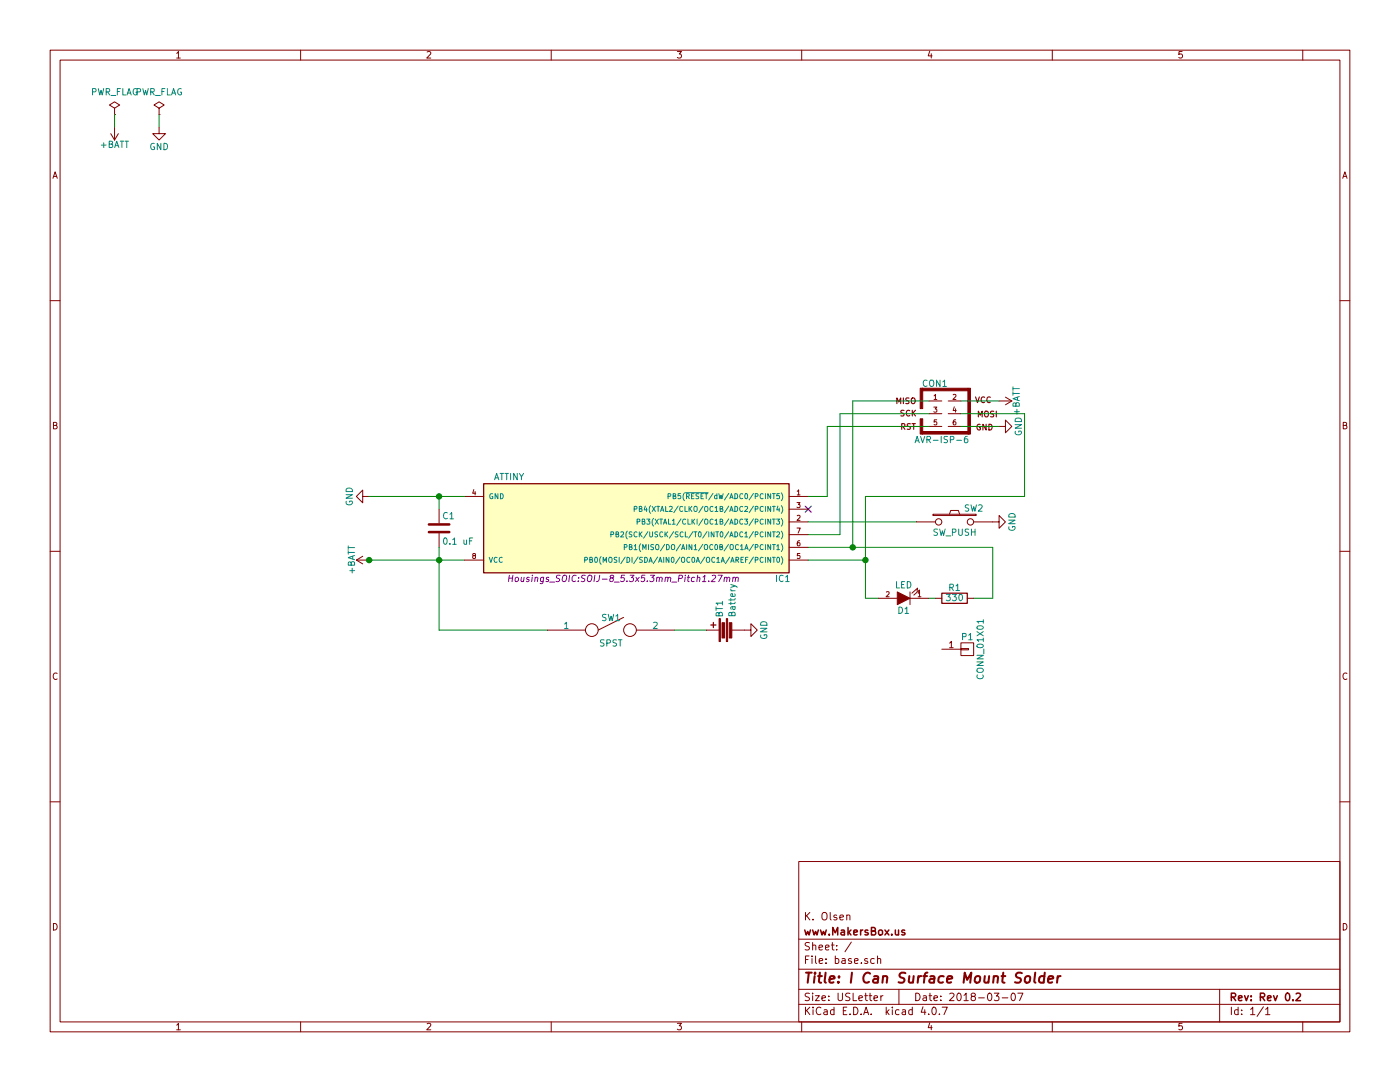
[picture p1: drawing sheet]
EESchema Schematic File Version 2
LIBS:project
LIBS:base-rescue
LIBS:power
LIBS:device
LIBS:transistors
LIBS:conn
LIBS:linear
LIBS:regul
LIBS:74xx
LIBS:cmos4000
LIBS:adc-dac
LIBS:memory
LIBS:xilinx
LIBS:microcontrollers
LIBS:dsp
LIBS:microchip
LIBS:analog_switches
LIBS:motorola
LIBS:texas
LIBS:intel
LIBS:audio
LIBS:interface
LIBS:digital-audio
LIBS:philips
LIBS:display
LIBS:cypress
LIBS:siliconi
LIBS:opto
LIBS:atmel
LIBS:contrib
LIBS:valves
LIBS:base-cache
EELAYER 25 0
EELAYER END
$Descr USLetter 11000 8500
encoding utf-8
Sheet 1 1
Title "I Can Surface Mount Solder"
Date "2018-03-07"
Rev "Rev 0.2"
Comp "www.MakersBox.us"
Comment1 "K. Olsen"
Comment2 ""
Comment3 ""
Comment4 ""
$EndDescr
$Comp
L GND #PWR01
U 1 1
P 2900 3900
F 0 "#PWR01" H 2900 3650 50  0001 C CNN
F 1 "GND" H 2900 3750 50  0000 C CNN
F 2 "" H 2900 3900 60  0000 C CNN
F 3 "" H 2900 3900 60  0000 C CNN
	1    2900 3900
	0    1    1    0   
$EndComp
$Comp
L PWR_FLAG #FLG02
U 1 1
P 900 900
F 0 "#FLG02" H 900 995 50  0001 C CNN
F 1 "PWR_FLAG" H 900 1080 50  0000 C CNN
F 2 "" H 900 900 60  0000 C CNN
F 3 "" H 900 900 60  0000 C CNN
	1    900  900 
	1    0    0    -1  
$EndComp
$Comp
L PWR_FLAG #FLG03
U 1 1
P 1250 900
F 0 "#FLG03" H 1250 995 50  0001 C CNN
F 1 "PWR_FLAG" H 1250 1080 50  0000 C CNN
F 2 "" H 1250 900 60  0000 C CNN
F 3 "" H 1250 900 60  0000 C CNN
	1    1250 900 
	1    0    0    -1  
$EndComp
$Comp
L GND #PWR04
U 1 1
P 1250 1000
F 0 "#PWR04" H 1250 750 50  0001 C CNN
F 1 "GND" H 1250 850 50  0000 C CNN
F 2 "" H 1250 1000 60  0000 C CNN
F 3 "" H 1250 1000 60  0000 C CNN
	1    1250 1000
	1    0    0    -1  
$EndComp
$Comp
L +BATT #PWR05
U 1 1
P 900 1000
F 0 "#PWR05" H 900 850 50  0001 C CNN
F 1 "+BATT" H 900 1140 50  0000 C CNN
F 2 "" H 900 1000 60  0000 C CNN
F 3 "" H 900 1000 60  0000 C CNN
	1    900  1000
	-1   0    0    1   
$EndComp
$Comp
L C C1
U 1 1
P 3450 4150
F 0 "C1" H 3475 4250 50  0000 L CNN
F 1 "0.1 uF" H 3475 4050 50  0000 L CNN
F 2 "footprints:C_1206_HandSoldering" H 3488 4000 30  0001 C CNN
F 3 "" H 3450 4150 60  0000 C CNN
	1    3450 4150
	1    0    0    -1  
$EndComp
$Comp
L R R1
U 1 1
P 7500 4700
F 0 "R1" V 7580 4700 50  0000 C CNN
F 1 "330" V 7500 4700 50  0000 C CNN
F 2 "footprints:Resistor_SMDuniversal_0805to1206_HandSoldering" V 7430 4700 30  0001 C CNN
F 3 "" H 7500 4700 30  0000 C CNN
	1    7500 4700
	0    -1   -1   0   
$EndComp
$Comp
L Battery-RESCUE-base BT1
U 1 1
P 5700 4950
F 0 "BT1" H 5800 5000 50  0000 L CNN
F 1 "Battery" H 5800 4900 50  0000 L CNN
F 2 "footprints:BATT_CR2032_SMD" V 5700 4990 60  0001 C CNN
F 3 "" V 5700 4990 60  0000 C CNN
	1    5700 4950
	0    -1   -1   0   
$EndComp
$Comp
L GND #PWR06
U 1 1
P 5850 4950
F 0 "#PWR06" H 5850 4700 50  0001 C CNN
F 1 "GND" H 5850 4800 50  0000 C CNN
F 2 "" H 5850 4950 60  0000 C CNN
F 3 "" H 5850 4950 60  0000 C CNN
	1    5850 4950
	0    -1   -1   0   
$EndComp
$Comp
L +BATT #PWR07
U 1 1
P 2900 4400
F 0 "#PWR07" H 2900 4250 50  0001 C CNN
F 1 "+BATT" H 2900 4540 50  0000 C CNN
F 2 "" H 2900 4400 60  0000 C CNN
F 3 "" H 2900 4400 60  0000 C CNN
	1    2900 4400
	0    -1   -1   0   
$EndComp
$Comp
L +BATT #PWR08
U 1 1
P 7850 3150
F 0 "#PWR08" H 7850 3000 50  0001 C CNN
F 1 "+BATT" H 7850 3290 50  0000 C CNN
F 2 "" H 7850 3150 60  0000 C CNN
F 3 "" H 7850 3150 60  0000 C CNN
	1    7850 3150
	0    1    1    0   
$EndComp
$Comp
L GND #PWR09
U 1 1
P 7850 3350
F 0 "#PWR09" H 7850 3100 50  0001 C CNN
F 1 "GND" H 7850 3200 50  0000 C CNN
F 2 "" H 7850 3350 60  0000 C CNN
F 3 "" H 7850 3350 60  0000 C CNN
	1    7850 3350
	0    -1   -1   0   
$EndComp
Wire Wire Line
	900  900  900  1000
Wire Wire Line
	1250 900  1250 1000
Wire Wire Line
	2900 4400 3650 4400
$Comp
L GND #PWR010
U 1 1
P 7800 4100
F 0 "#PWR010" H 7800 3850 50  0001 C CNN
F 1 "GND" H 7800 3950 50  0000 C CNN
F 2 "" H 7800 4100 60  0000 C CNN
F 3 "" H 7800 4100 60  0000 C CNN
	1    7800 4100
	0    -1   -1   0   
$EndComp
$Comp
L AVR-ISP-6 CON1
U 1 1
P 7450 3250
F 0 "CON1" H 7345 3490 50  0000 C CNN
F 1 "AVR-ISP-6" H 7185 3020 50  0000 L BNN
F 2 "footprints:AVR-ISP-6" V 6930 3290 50  0001 C CNN
F 3 "" H 7425 3250 50  0000 C CNN
	1    7450 3250
	1    0    0    -1  
$EndComp
Wire Wire Line
	6700 3150 7300 3150
Wire Wire Line
	6600 3250 7300 3250
Wire Wire Line
	6500 3350 7300 3350
Wire Wire Line
	7550 3250 8050 3250
Wire Wire Line
	8050 3250 8050 3900
Wire Wire Line
	7850 3150 7550 3150
Wire Wire Line
	7850 3350 7550 3350
Wire Wire Line
	8050 3900 6800 3900
$Comp
L SW_PUSH SW2
U 1 1
P 7500 4100
F 0 "SW2" H 7650 4210 50  0000 C CNN
F 1 "SW_PUSH" H 7500 4020 50  0000 C CNN
F 2 "footprints:SW_SMD_PUSH" H 7500 4100 50  0001 C CNN
F 3 "" H 7500 4100 50  0000 C CNN
	1    7500 4100
	1    0    0    -1  
$EndComp
$Comp
L SPST SW1
U 1 1
P 4800 4950
F 0 "SW1" H 4800 5050 50  0000 C CNN
F 1 "SPST" H 4800 4850 50  0000 C CNN
F 2 "footprints:SPST_SMD" H 4800 4950 50  0001 C CNN
F 3 "" H 4800 4950 50  0000 C CNN
	1    4800 4950
	1    0    0    -1  
$EndComp
Wire Wire Line
	3450 4950 4300 4950
Wire Wire Line
	5300 4950 5550 4950
$Comp
L CONN_01X01 P1
U 1 1
P 7600 5100
F 0 "P1" H 7600 5200 50  0000 C CNN
F 1 "CONN_01X01" V 7700 5100 50  0000 C CNN
F 2 "footprints:Pin_Header_Angled_1x01" H 7600 5100 50  0001 C CNN
F 3 "" H 7600 5100 50  0000 C CNN
	1    7600 5100
	1    0    0    -1  
$EndComp
$Comp
L ATTINY85-S IC1
U 1 1
P 5000 4150
F 0 "IC1" H 3850 4550 50  0000 C CNN
F 1 "ATTINY" H 6000 3750 50  0000 C CNN
F 2 "footprints:SOIJ-8_5.3x5.3mm_Pitch1.27mm" H 5100 4550 50  0000 C CIN
F 3 "" H 5000 4150 50  0000 C CNN
	1    5000 4150
	-1   0    0    1   
$EndComp
Wire Wire Line
	2900 3900 3650 3900
Wire Wire Line
	3450 4000 3450 3900
Connection ~ 3450 3900
Wire Wire Line
	3450 4300 3450 4950
Connection ~ 3450 4400
Connection ~ 2900 4400
Wire Wire Line
	6350 4400 6800 4400
Wire Wire Line
	6800 3900 6800 4700
Wire Wire Line
	6350 4300 7800 4300
Wire Wire Line
	6700 4300 6700 3150
Wire Wire Line
	6350 4200 6600 4200
Wire Wire Line
	6600 4200 6600 3250
Wire Wire Line
	6350 3900 6500 3900
Wire Wire Line
	6500 3900 6500 3350
Connection ~ 6800 4400
Wire Wire Line
	7650 4700 7800 4700
Wire Wire Line
	6350 4100 7200 4100
NoConn ~ 6350 4000
$Comp
L LED-RESCUE-base D1
U 1 1
P 7100 4700
F 0 "D1" H 7100 4800 50  0000 C CNN
F 1 "LED" H 7100 4600 50  0000 C CNN
F 2 "footprints:LED-1206" H 7100 4700 50  0001 C CNN
F 3 "" H 7100 4700 50  0000 C CNN
	1    7100 4700
	-1   0    0    1   
$EndComp
Wire Wire Line
	6800 4700 6900 4700
Wire Wire Line
	7300 4700 7350 4700
Wire Wire Line
	7800 4700 7800 4300
Connection ~ 6700 4300
$EndSCHEMATC
